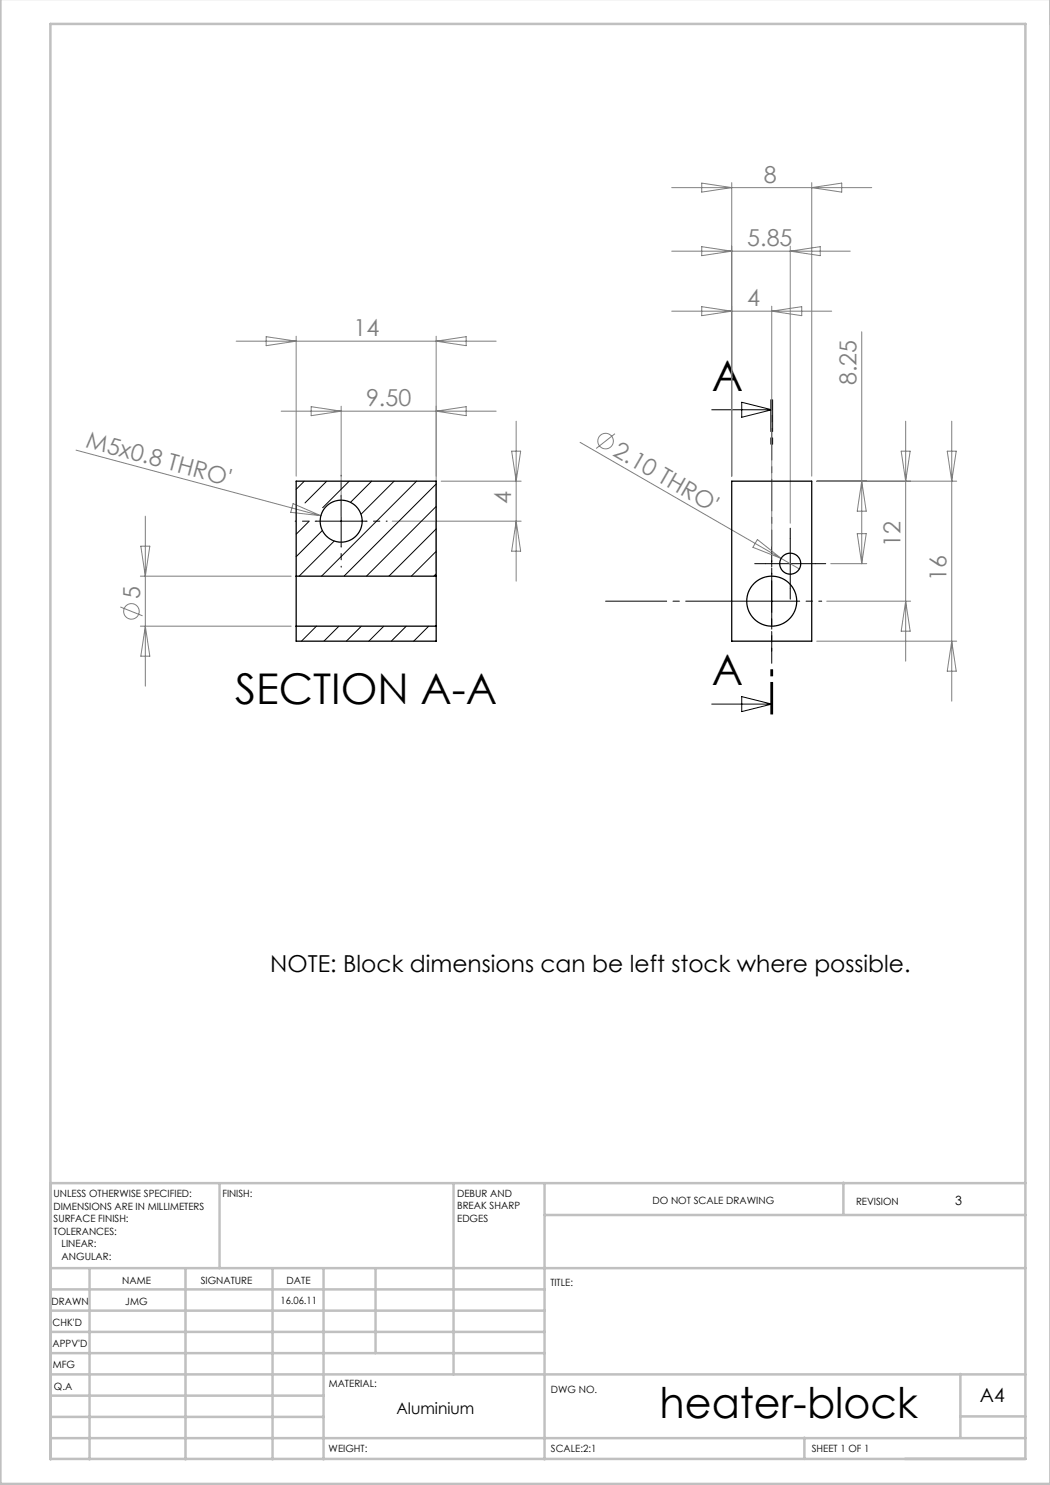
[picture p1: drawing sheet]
<svg xmlns="http://www.w3.org/2000/svg" width="210mm" height="297mm" viewBox="0 0 210 297" stroke-linecap="round" stroke-linejoin="round" font-family="sans-serif">
<g fill="none" stroke="#808080" stroke-width=".2">
<path d="M134.3 37.5h40M140.3 36.6l6 .9-6 .9zM146.3 36.5v58.7M162.3 36.5v58.7M162.3 37.5l6-.9v1.8zM134.3 50.2h35.7M140.3 49.3l6 .9-6 .9zM158 49.2v55.4M158 50.2l6-.9v1.8zM47.2 68.2h52M53.2 67.3l6 .9-6 .9zM59.2 67.2v28"/>
<path d="M87.2 67.2v47M87.2 68.2l6-.9v1.8zM134.3 62.2h32M140.3 61.3l6 .9-6 .9zM154.3 61.2v48M154.3 62.2l6-.9v1.8zM172.3 66.4v46.3M15.2 90l49 13.1M56.2 82.2h43M62.2 81.3l6 .9-6 .9zM68.2 81.2v22M87.2 82.2l6-.9v1.8z"/>
<path d="M88.2 96.2h16M102.3 90.2h1.8l-.9 6zM103.2 84.2v32M116 88.5l43.9 25.3M123 86.7l-3.8 3M163.3 96.2h28M172.3 96.2l.9 6h-1.8zM180.2 90.2h1.8l-.9 6zM181.1 84.2v48M189.4 90.2h1.8l-.9 6zM190.3 84.2v56M28.1 115.2h30.1"/>
<path d="M28.2 109.2h1.8l-.9 6zM29.1 103.2v34M58.6 100.7l5.6 2.4-6.1-.6zM78.4 104.2h25.8M103.2 104.2l.9 6h-1.8zM151.5 107.9l4.7 3.8-5.6-2.2zM166.1 112.7h7.2M171.4 106.7h1.8l-.9 6zM24.1 121.4l4.4 1.8M28.1 125.2h30.1M29.1 125.2l.9 6h-1.8zM163.3 128.2h28"/>
<path d="M165.3 120.2h16.8M181.1 120.2l.9 6h-1.8zM190.3 128.2l.9 6h-1.8z"/>
<circle cx="121.1" cy="88.2" r="1.56"/>
<circle cx="26.3" cy="122.3" r="1.56"/>
</g>
<path d="M68.2 99.2v-4.2M63.2 104.2h-4.2M68.2 109.2v4.2M73.2 104.2h4.2" fill="none" stroke="#000" stroke-width=".2" stroke-dasharray="15.2 1.3 1.3 1.3" stroke-dashoffset="15"/>
<path d="M154.3 115.2v-5M154.3 125.2v5M159.3 120.2h5" fill="none" stroke="#000" stroke-width=".2" stroke-dasharray="15.2 1.3 1.3 1.3" stroke-dashoffset="14.6"/>
<path d="M149.3 120.2h-28.2" fill="none" stroke="#000" stroke-width=".2" stroke-dasharray="15.2 1.3 1.3 1.3" stroke-dashoffset="3"/>
<path d="M153 112.7h-2.1M158 107.7v-2.1M158 117.7v2.1M163 112.7h2.1" fill="none" stroke="#000" stroke-width=".2" stroke-dasharray="15.2 1.3 1.3 1.3"/>
<path d="M154.2 80v10M154.5 80v10M154.2 142.8v-10M154.3 142.8v-62.8M154.5 142.8v-10" fill="none" stroke="#000" stroke-width=".2" stroke-dasharray="6.3 1.3 1.3 1.3"/>
<g fill="none" stroke="#000" stroke-width=".2">
<path d="M60.9 96.2l-1.7 1.7M65.4 96.2l-4.4 4.4M68.2 99.2v10M69.8 96.2l-5.3 5.3M74.3 96.2l-4.2 4.3M78.8 96.2l-6.6 6.7M83.3 96.2l-19 19M87.2 96.8l-18.4 18.4M142.3 82h12M148.3 80.5l6 1.5-6 1.5zM61.8 104.2l-2.6 2.6M63.2 104.2h10"/>
<path d="M64.5 106.1l-5.3 5.2M66.9 108.2l-7.1 7M87.2 101.3l-13.9 13.9M87.2 105.8l-9.4 9.4M87.2 110.3l-4.9 4.9M87.2 114.8l-.4 .4M153 112.7h10M154.3 115.2v10M158 107.7v10M63.3 125.2l-3 3M67.8 125.2l-3 3M72.3 125.2l-3 3"/>
<path d="M76.8 125.2l-3 3M81.3 125.2l-3 3M85.7 125.2l-3 3M148.3 139.3l6 1.5-6 1.5zM149.3 120.2h10M142.3 140.8h12"/>
</g>
<g fill="none" stroke="#c0c0c0" stroke-width=".5">
<path d="M.1 -.1v296.9h210M10.1 236.6h195M43.9 236.6v17M90.7 236.6v38.3M108.9 236.6v55.3M168.7 236.5v6.4M10.1 257.9h98.8M10.1 253.6h195M17.9 253.6v38.3M37.1 253.6v38.3M54.5 253.6v38.3M64.7 253.6v38.3"/>
<path d="M75.1 253.6v17M108.9 243h96.2M10.1 270.6h98.8M10.1 266.4h98.8M10.1 262.1h98.8M10.1 279.1h54.6M10.1 274.9h195M192.1 274.8v12.7M10.1 291.8h195v-287h-195v287.1M10.1 283.4h54.6M10.1 287.6h195M160.9 287.5v4.3"/>
<path d="M192.1 283.3h13"/>
</g>
<g fill="none" stroke="#000" stroke-width=".25">
<path d="M146.3 96.2h16v32h-16zM59.2 115.2v10M59.2 115.2v-19h28v19M59.2 115.2h28M87.2 115.2v10M59.2 125.2v3h28v-3M59.2 125.2h28"/>
<circle cx="68.2" cy="104.2" r="4.2"/>
<circle cx="158" cy="112.7" r="2.1"/>
<circle cx="154.3" cy="120.2" r="5"/>
</g>
<g font-size="8.5">
<text x="142.3" y="78.1">A</text>
<text x="142.3" y="137">A</text>
<text x="47" y="140.8">SECTION A-A</text>
<text x="131.9" y="283.5">heater-block</text>
</g>
<g font-size="4.7" fill="#808080">
<text x="152.7" y="36.5">8</text>
<text x="149.5" y="49.2">5.85</text>
<text x="149.4" y="61.2">4</text>
<text x="70.7" y="67.2">14</text>
<text x="171.3" y="77" transform="rotate(-90 171.3 77)">8.25</text>
<text x="73.2" y="81.2">9.50</text>
<text x="17" y="89.5" transform="rotate(15 17 89.5)">M5x0.8 THRO'</text>
<text x="122.4" y="91" transform="rotate(30 122.4 91)">2.10 THRO'</text>
<text x="102.2" y="100.7" transform="rotate(-90 102.2 100.7)">4</text>
<text x="180.1" y="109.4" transform="rotate(-90 180.1 109.4)">12</text>
<text x="28.1" y="119.8" transform="rotate(-90 28.1 119.8)">5</text>
<text x="189.3" y="116.2" transform="rotate(-90 189.3 116.2)">16</text>
</g>
<text font-size="4.7" x="54.1" y="194.5">NOTE: Block dimensions can be left stock where possible.</text>
<text font-size="3.9" x="196" y="280.4">A4</text>
<text font-size="3.2" x="79.3" y="282.8">Aluminium</text>
<text font-size="2.5" x="191.1" y="240.9">3</text>
<g font-size="2">
<text x="10.7" y="239.5">UNLESS OTHERWISE SPECIFIED:</text>
<text x="44.5" y="239.5">FINISH:</text>
<text x="91.4" y="239.4">DEBUR AND</text>
<text x="10.7" y="242">DIMENSIONS ARE IN MILLIMETERS</text>
<text x="10.7" y="244.5">SURFACE FINISH:</text>
<text x="91.4" y="241.9">BREAK SHARP</text>
<text x="91.4" y="244.4">EDGES</text>
<text x="130.5" y="240.8">DO NOT SCALE DRAWING</text>
<text x="171.2" y="241">REVISION</text>
<text x="10.7" y="247">TOLERANCES:</text>
<text x="12.3" y="249.5">LINEAR:</text>
<text x="12.3" y="252">ANGULAR:</text>
<text x="24.4" y="256.9">NAME</text>
<text x="40.1" y="256.8">SIGNATURE</text>
<text x="57.3" y="256.8">DATE</text>
<text x="110.1" y="257.1">TITLE:</text>
<text x="10.3" y="260.9">DRAWN</text>
<text x="25.1" y="261">JMG</text>
<text x="56.1" y="260.8">16.06.11</text>
<text x="10.5" y="269.3">APPV'D</text>
<text x="10.5" y="265.2">CHK'D</text>
<text x="10.6" y="273.6">MFG</text>
<text x="10.8" y="278">Q.A</text>
<text x="65.8" y="277.4">MATERIAL:</text>
<text x="110.2" y="278.5">DWG NO.</text>
<text x="65.7" y="290.4">WEIGHT:</text>
<text x="110.2" y="290.5">SCALE:2:1</text>
<text x="162.4" y="290.4">SHEET 1 OF 1</text>
</g>
</svg>
